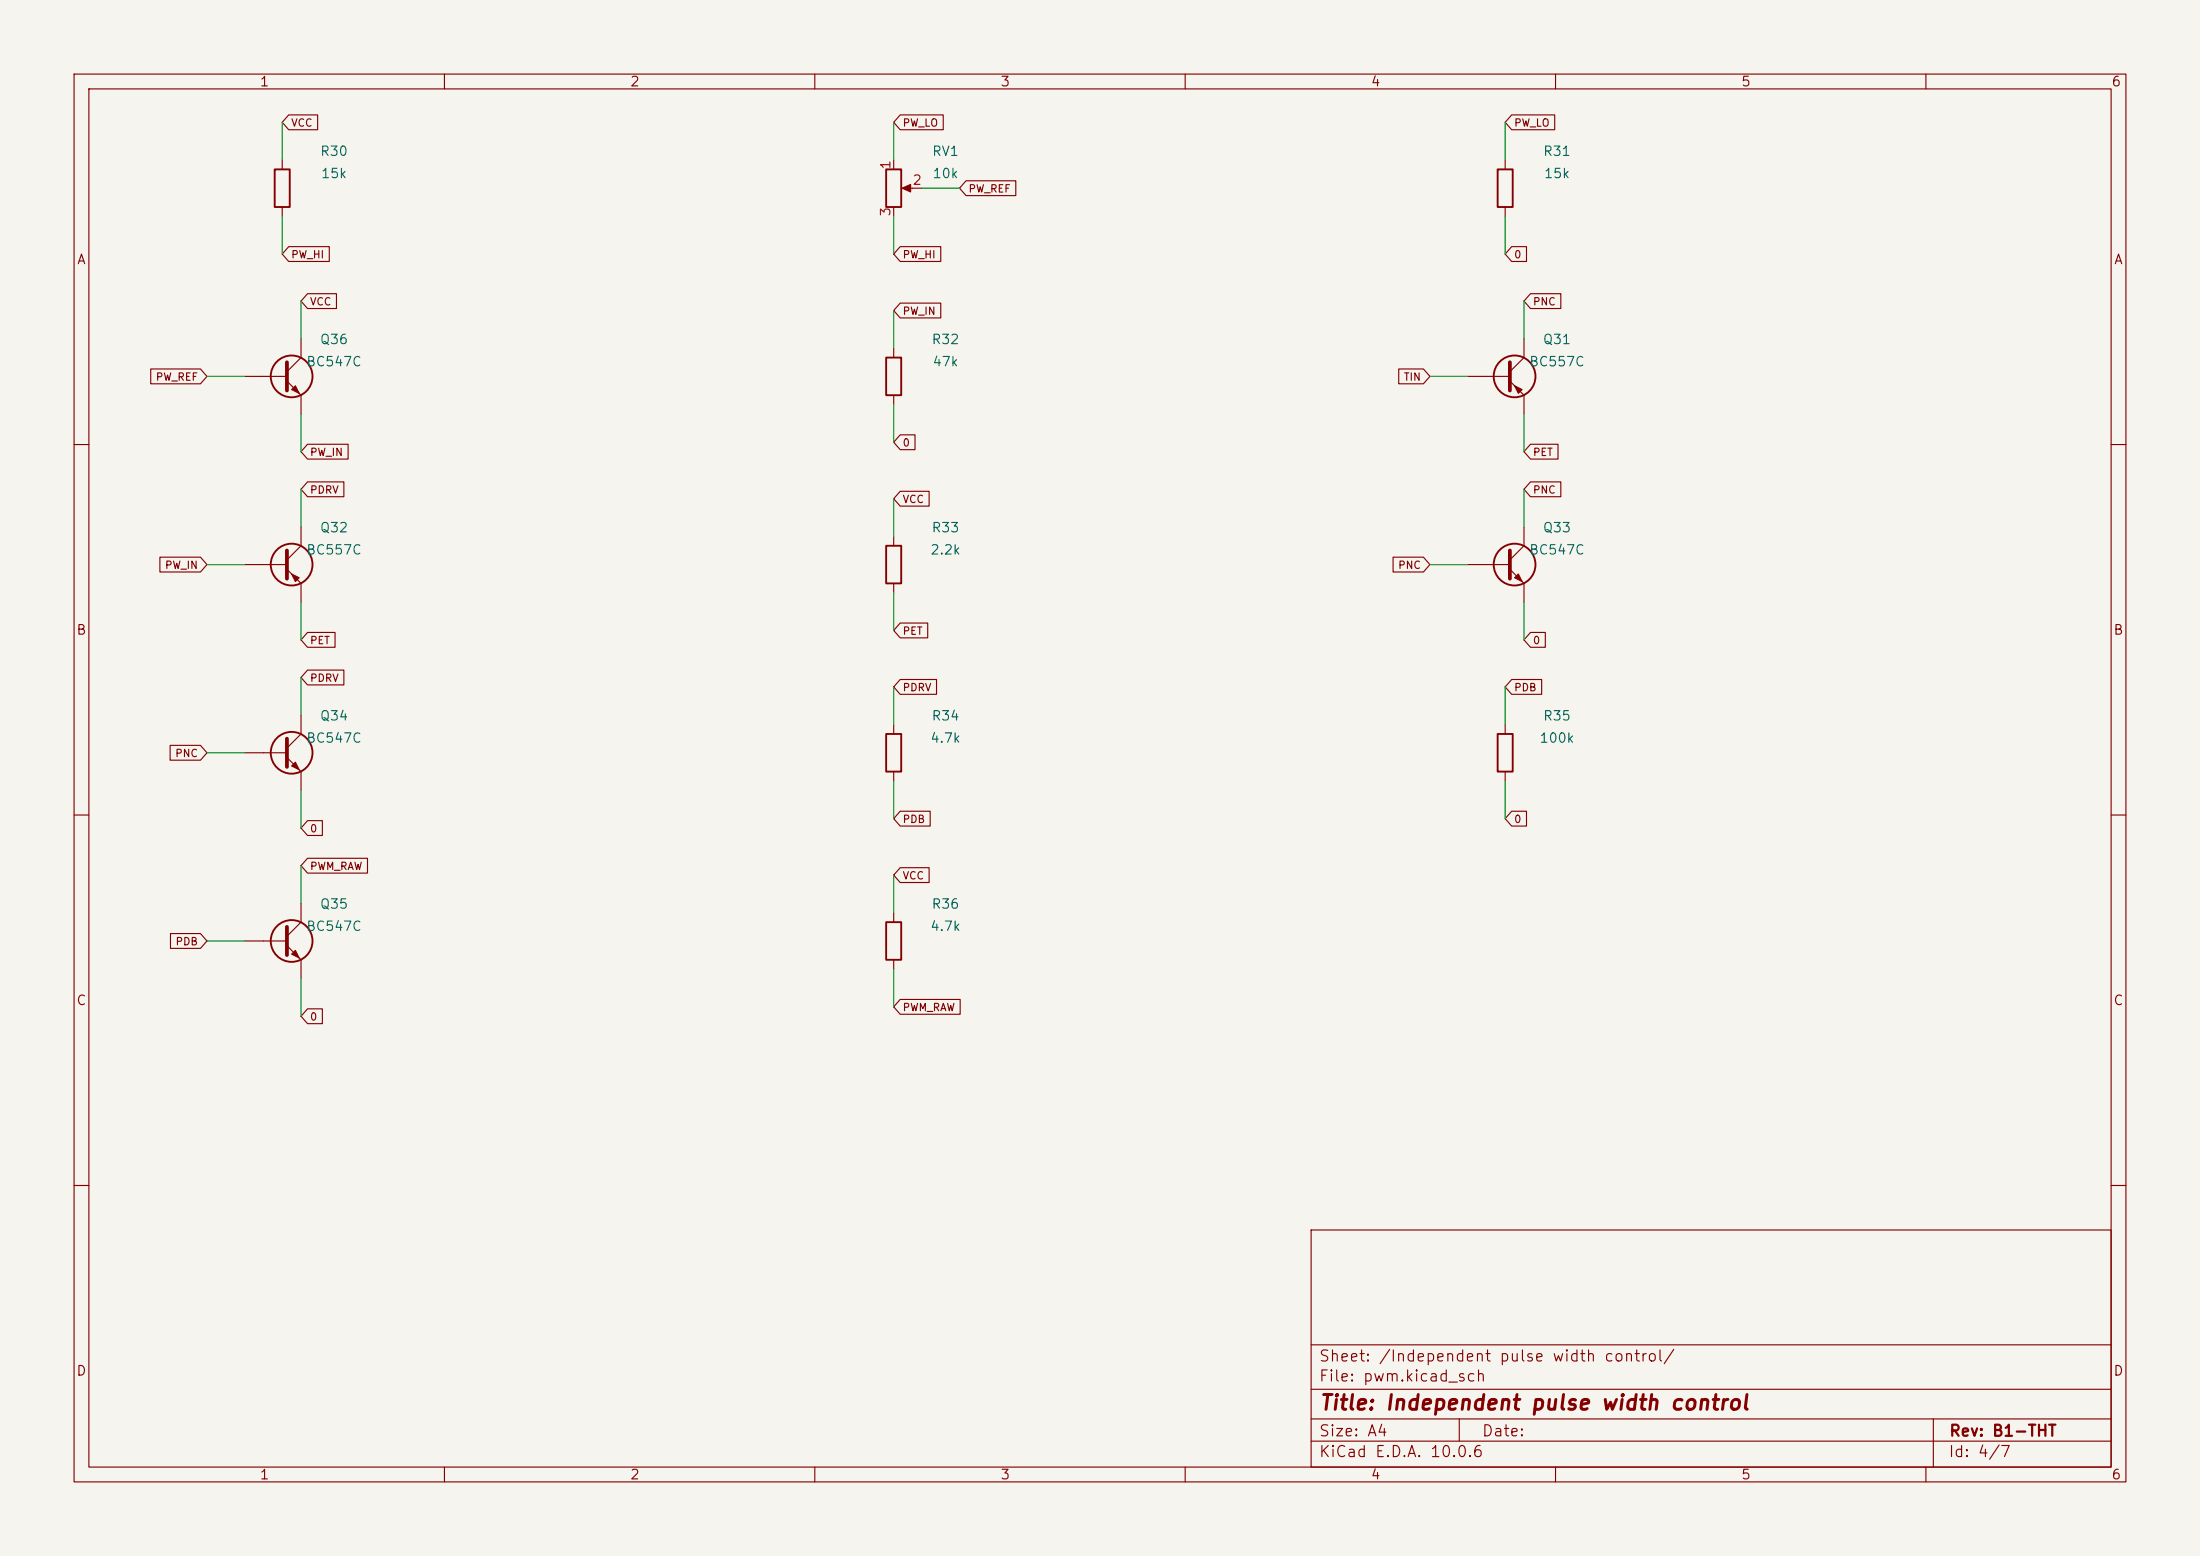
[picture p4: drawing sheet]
<svg xmlns="http://www.w3.org/2000/svg" width="297mm" height="210mm" viewBox="0 0 297 210" stroke-linecap="round" stroke-linejoin="round" font-family="sans-serif">
<path d="M0 0h297v210h-297z" fill="#f5f4ef" stroke="#f5f4ef" stroke-width=".14"/>
<g fill="none" stroke="#840000" stroke-width=".15">
<path d="M10 10h277v190h-277zM12 12h273v186h-273zM39 15.5h3.9v2h-3.9l-.9-1zM60 10v2M110 10v2M121.5 15.5h5.8v2h-5.8l-.9-1zM160 10v2M204.1 15.5h5.8v2h-5.8l-.9-1zM210 10v2M260 10v2M38.1 21.6v1.3M38.1 27.9v1.3"/>
<path d="M39 33.3h5.5v2h-5.5l-.9-1zM41.5 39.6h3.9v2h-3.9l-.9-1zM120.6 21.6v1.3M120.6 27.9v1.3M121.5 33.3h5.5v2h-5.5l-.9-1zM122.2 25.4h2.3M130.4 24.4h6.7v2h-6.7l-.9-1zM203.2 21.6v1.3M203.2 27.9v1.3M204.1 33.3h2v2h-2l-.9-1zM206.6 39.6h4.1v2h-4.1l-.9-1zM20.3 49.8h6.8l.8 1-.8 1h-6.8z"/>
<path d="M33 50.8h5.7M38.7 51.4l1.9 1.9v2.6M40.6 45.7v2.6l-1.9 1.9M41.5 60h5.5v2h-5.5l-.9-1zM120.6 47v1.3M120.6 53.3v1.3M121.5 58.7h2v2h-2l-.9-1zM121.5 40.9h5.5v2h-5.5l-.9-1zM188.8 49.8h3.4l.8 1-.8 1h-3.4zM198.1 50.8h5.7M203.8 51.4l1.9 1.9v2.6M205.7 45.7v2.6l-1.9 1.9"/>
<path d="M206.6 60h3.7v2h-3.7l-.9-1zM10 60h2M21.6 75.2h5.5l.8 1-.8 1h-5.5zM33 76.2h5.7M38.7 76.8l1.9 1.9v2.6M40.6 71.1v2.6l-1.9 1.9M41.5 65h4.9v2h-4.9l-.9-1zM120.6 72.4v1.3M120.6 78.7v1.3M121.5 66.3h3.9v2h-3.9l-.9-1zM188.1 75.2h4.1l.8 1-.8 1h-4.1zM198.1 76.2h5.7"/>
<path d="M203.8 76.8l1.9 1.9v2.6M205.7 71.1v2.6l-1.9 1.9M206.6 65h4.1v2h-4.1l-.9-1zM285 60h2M40.6 96.5v2.6l-1.9 1.9M41.5 85.4h3.7v2h-3.7l-.9-1zM41.5 90.4h4.9v2h-4.9l-.9-1zM120.6 97.8v1.3M121.5 84.1h3.7v2h-3.7l-.9-1zM121.5 91.7h4.9v2h-4.9l-.9-1zM203.2 97.8v1.3M204.1 91.7h4v2h-4l-.9-1z"/>
<path d="M206.6 85.4h2v2h-2l-.9-1zM10 110h2M23 100.6h4.1l.8 1-.8 1h-4.1zM33 101.6h5.7M38.7 102.2l1.9 1.9v2.6M41.5 110.8h2v2h-2l-.9-1zM41.5 115.8h8.1v2h-8.1l-.9-1zM120.6 104.1v1.3M121.5 109.5h4.1v2h-4.1l-.9-1zM121.5 117.1h3.9v2h-3.9l-.9-1zM203.2 104.1v1.3M204.1 109.5h2v2h-2l-.9-1z"/>
<path d="M285 110h2M23 126h4.1l.8 1-.8 1h-4.1zM33 127h5.7M38.7 127.6l1.9 1.9v2.6M40.6 121.9v2.6l-1.9 1.9M41.5 136.2h2v2h-2l-.9-1zM120.6 123.2v1.3M120.6 129.5v1.3M121.5 134.9h8.1v2h-8.1l-.9-1zM10 160h2M177 166h108v32h-108zM285 160h2"/>
<path d="M60 198v2M110 198v2M160 198v2M177 194.5h108M177 191.5h108M177 187.5h108M177 181.5h108M197 191.5v3M210 198v2M260 198v2M261 191.5v6.5"/>
</g>
<path d="M38.7 48.9v3.8M203.8 48.9v3.8M38.7 74.3v3.8M203.8 74.3v3.8M38.7 99.7v3.8M38.7 125.1v3.8" fill="none" stroke="#840000" stroke-width=".51"/>
<g fill="none" stroke="#840000" stroke-width=".25">
<path d="M37.1 22.9h2v5h-2zM119.6 22.9h2.1v5h-2.1zM202.2 22.9h2v5h-2zM119.6 48.3h2.1v5h-2.1zM119.6 73.7h2.1v5h-2.1zM119.6 99.1h2.1v5h-2.1zM202.2 99.1h2v5h-2zM119.6 124.5h2.1v5h-2.1z"/>
<circle cx="39.4" cy="50.8" r="2.82"/>
<circle cx="204.5" cy="50.8" r="2.82"/>
<circle cx="39.4" cy="76.2" r="2.82"/>
<circle cx="204.5" cy="76.2" r="2.82"/>
<circle cx="39.4" cy="101.6" r="2.82"/>
<circle cx="39.4" cy="127" r="2.82"/>
</g>
<g fill="#840000" stroke="#840000" stroke-width=".15">
<path d="M39.4 77.5l1 .5-.5 .5z"/>
<path d="M39.9 128.3l.5 1-1-.5z"/>
<path d="M39.4 103.4l.5-.5 .5 1z"/>
<path d="M39.4 52.6l.5-.5 .5 1z"/>
<path d="M121.8 25.4l1.1-.5v1z"/>
<path d="M204.5 52.1l1 .5-.5 .5z"/>
<path d="M204.5 78l.5-.5 .5 1z"/>
</g>
<g fill="none" stroke="#009600" stroke-width=".15">
<path d="M38.1 16.5v5.1M120.6 16.5v5.1M203.2 16.5v5.1M38.1 29.2v5.1M120.6 29.2v5.1M124.5 25.4h5M203.2 29.2v5.1M27.9 50.8h5.1M40.6 40.6v5.1M40.6 55.9v5.1M120.6 41.9v5.1M120.6 54.6v5.1"/>
<path d="M193 50.8h5.1M205.7 40.6v5.1M205.7 55.9v5.1M27.9 76.2h5.1M40.6 66v5.1M120.6 67.3v5.1M193 76.2h5.1M205.7 66v5.1M40.6 81.3v5.1M40.6 91.4v5.1M120.6 80v5.1M120.6 92.7v5.1"/>
<path d="M203.2 92.7v5.1M205.7 81.3v5.1M27.9 101.6h5.1M40.6 106.7v5.1M40.6 116.8v5.1M120.6 105.4v5.1M120.6 118.1v5.1M203.2 105.4v5.1M27.9 127h5.1M40.6 132.1v5.1M120.6 130.8v5.1"/>
</g>
<text font-size="2" fill="#840000" x="178" y="190.8">Title: Independent pulse width control</text>
<g font-size="1.5" fill="#840000">
<text x="178" y="184.1">Sheet: /Independent pulse width control/</text>
<text x="178" y="186.8">File: pwm.kicad_sch</text>
<text x="178" y="197">KiCad E.D.A. 10.0.6</text>
<text x="178" y="194.2">Size: A4</text>
<text x="200" y="194.2">Date:</text>
<text x="263" y="197">Id: 4/7</text>
<text x="263" y="194.2">Rev: B1-THT</text>
</g>
<g font-size="1.3" fill="#840000">
<text x="35" y="12">1</text>
<text x="85" y="12">2</text>
<text x="135" y="12">3</text>
<text x="185" y="12">4</text>
<text x="235" y="12">5</text>
<text x="285" y="12">6</text>
<text x="10.3" y="36">A</text>
<text x="285.3" y="36">A</text>
<text x="10.2" y="86">B</text>
<text x="285.2" y="86">B</text>
<text x="10.2" y="136">C</text>
<text x="285.2" y="136">C</text>
<text x="10.2" y="186">D</text>
<text x="285.2" y="186">D</text>
<text x="35" y="200">1</text>
<text x="85" y="200">2</text>
<text x="135" y="200">3</text>
<text x="185" y="200">4</text>
<text x="235" y="200">5</text>
<text x="285" y="200">6</text>
</g>
<g font-size="1.3" fill="#006464">
<text x="43.1" y="21.4">R30</text>
<text x="125.7" y="21.4">RV1</text>
<text x="208.2" y="21.4">R31</text>
<text x="43.2" y="24.4">15k</text>
<text x="125.8" y="24.4">10k</text>
<text x="208.3" y="24.4">15k</text>
<text x="43.1" y="46.8">Q36</text>
<text x="125.7" y="46.8">R32</text>
<text x="208.2" y="46.8">Q31</text>
<text x="41.3" y="49.8">BC547C</text>
<text x="125.8" y="49.8">47k</text>
<text x="206.4" y="49.8">BC557C</text>
<text x="41.3" y="75.2">BC557C</text>
<text x="43.1" y="72.2">Q32</text>
<text x="125.5" y="75.2">2.2k</text>
<text x="125.7" y="72.2">R33</text>
<text x="206.4" y="75.2">BC547C</text>
<text x="208.2" y="72.2">Q33</text>
<text x="41.3" y="100.6">BC547C</text>
<text x="43.1" y="97.6">Q34</text>
<text x="125.5" y="100.6">4.7k</text>
<text x="125.7" y="97.6">R34</text>
<text x="207.7" y="100.6">100k</text>
<text x="208.2" y="97.6">R35</text>
<text x="41.3" y="126">BC547C</text>
<text x="43.1" y="123">Q35</text>
<text x="125.5" y="126">4.7k</text>
<text x="125.7" y="123">R36</text>
</g>
<g font-size="1.3" fill="#a90000">
<text x="120.5" y="23" transform="rotate(-90 120.5 23)">1</text>
<text x="120.5" y="29.3" transform="rotate(-90 120.5 29.3)">3</text>
<text x="123.1" y="25.3">2</text>
</g>
<g font-size="1" fill="#840000">
<text x="39.2" y="17.3">VCC</text>
<text x="121.8" y="17.3">PW_LO</text>
<text x="204.3" y="17.3">PW_LO</text>
<text x="130.7" y="26.2">PW_REF</text>
<text x="39.2" y="35.1">PW_HI</text>
<text x="121.8" y="35.1">PW_HI</text>
<text x="204.3" y="35.1">0</text>
<text x="41.8" y="41.5">VCC</text>
<text x="206.9" y="41.5">PNC</text>
<text x="121.8" y="42.7">PW_IN</text>
<text x="20.9" y="51.6">PW_REF</text>
<text x="189.4" y="51.6">TIN</text>
<text x="41.8" y="61.8">PW_IN</text>
<text x="121.8" y="60.5">0</text>
<text x="206.9" y="61.8">PET</text>
<text x="41.8" y="66.9">PDRV</text>
<text x="121.8" y="68.1">VCC</text>
<text x="206.9" y="66.9">PNC</text>
<text x="22.2" y="77">PW_IN</text>
<text x="188.7" y="77">PNC</text>
<text x="41.8" y="87.2">PET</text>
<text x="121.8" y="85.9">PET</text>
<text x="206.9" y="87.2">0</text>
<text x="41.8" y="92.3">PDRV</text>
<text x="121.8" y="93.5">PDRV</text>
<text x="204.3" y="93.5">PDB</text>
<text x="23.6" y="102.4">PNC</text>
<text x="41.8" y="112.6">0</text>
<text x="121.8" y="111.3">PDB</text>
<text x="204.3" y="111.3">0</text>
<text x="41.8" y="117.7">PWM_RAW</text>
<text x="121.8" y="118.9">VCC</text>
<text x="23.6" y="127.8">PDB</text>
<text x="41.8" y="138">0</text>
<text x="121.8" y="136.7">PWM_RAW</text>
</g>
</svg>
